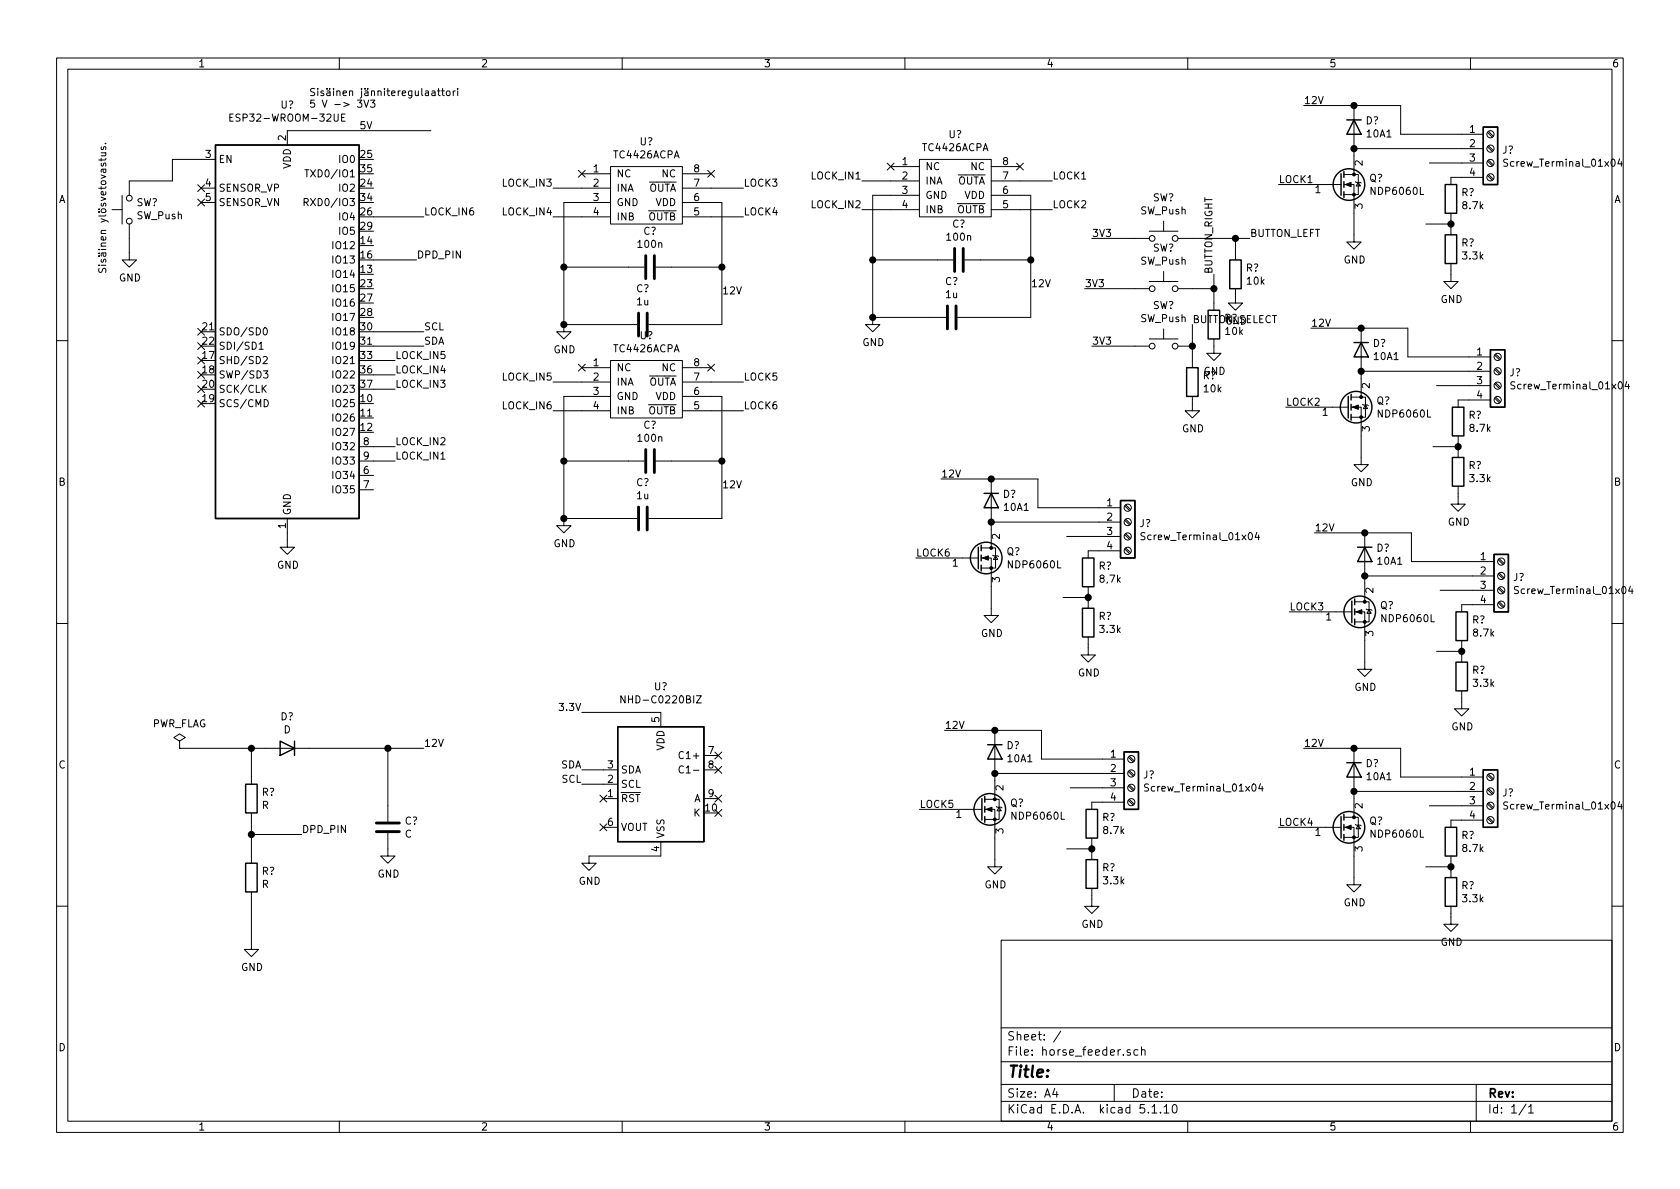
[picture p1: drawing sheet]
EESchema Schematic File Version 4
EELAYER 30 0
EELAYER END
$Descr A4 11693 8268
encoding utf-8
Sheet 1 1
Title ""
Date ""
Rev ""
Comp ""
Comment1 ""
Comment2 ""
Comment3 ""
Comment4 ""
$EndDescr
$Comp
L Device:Q_NMOS_GDS Q?
U 1 1
P 9325 1275
F 0 "Q?" H 9530 1321 50  0000 L CNN
F 1 "NDP6060L" H 9530 1230 50  0000 L CNN
F 2 "" H 9525 1375 50  0001 C CNN
F 3 "~" H 9325 1275 50  0001 C CNN
	1    9325 1275
	1    0    0    -1  
$EndComp
$Comp
L Device:D D?
U 1 1
P 9425 875
F 0 "D?" V 9379 954 50  0000 L CNN
F 1 "10A1" V 9470 954 50  0000 L CNN
F 2 "" H 9425 875 50  0001 C CNN
F 3 "~" H 9425 875 50  0001 C CNN
	1    9425 875 
	0    1    1    0   
$EndComp
$Comp
L Connector:Screw_Terminal_01x04 J?
U 1 1
P 10375 1025
F 0 "J?" H 10455 1017 50  0000 L CNN
F 1 "Screw_Terminal_01x04" H 10455 926 50  0000 L CNN
F 2 "" H 10375 1025 50  0001 C CNN
F 3 "~" H 10375 1025 50  0001 C CNN
	1    10375 1025
	1    0    0    -1  
$EndComp
Wire Wire Line
	9425 725  9750 725 
Wire Wire Line
	9425 1075 9425 1025
Connection ~ 9425 1025
Wire Wire Line
	9425 1475 9425 1625
$Comp
L power:GND #PWR?
U 1 1
P 9425 1625
F 0 "#PWR?" H 9425 1375 50  0001 C CNN
F 1 "GND" H 9430 1452 50  0000 C CNN
F 2 "" H 9425 1625 50  0001 C CNN
F 3 "" H 9425 1625 50  0001 C CNN
	1    9425 1625
	1    0    0    -1  
$EndComp
Wire Wire Line
	9125 1275 8900 1275
Connection ~ 9425 725 
Wire Wire Line
	10175 925  9750 925 
Wire Wire Line
	9750 725  9750 925 
Wire Wire Line
	9425 1025 10175 1025
$Comp
L Device:R R?
U 1 1
P 10100 1375
F 0 "R?" H 10170 1421 50  0000 L CNN
F 1 "8.7k" H 10170 1330 50  0000 L CNN
F 2 "" V 10030 1375 50  0001 C CNN
F 3 "~" H 10100 1375 50  0001 C CNN
	1    10100 1375
	1    0    0    -1  
$EndComp
Wire Wire Line
	10175 1225 10100 1225
$Comp
L Device:R R?
U 1 1
P 10100 1725
F 0 "R?" H 10170 1771 50  0000 L CNN
F 1 "3.3k" H 10170 1680 50  0000 L CNN
F 2 "" V 10030 1725 50  0001 C CNN
F 3 "~" H 10100 1725 50  0001 C CNN
	1    10100 1725
	1    0    0    -1  
$EndComp
Wire Wire Line
	10100 1575 10100 1550
$Comp
L power:GND #PWR?
U 1 1
P 10100 1900
F 0 "#PWR?" H 10100 1650 50  0001 C CNN
F 1 "GND" H 10105 1727 50  0000 C CNN
F 2 "" H 10100 1900 50  0001 C CNN
F 3 "" H 10100 1900 50  0001 C CNN
	1    10100 1900
	1    0    0    -1  
$EndComp
Wire Wire Line
	10100 1900 10100 1875
Wire Wire Line
	10100 1550 9925 1550
Connection ~ 10100 1550
Wire Wire Line
	10100 1550 10100 1525
Wire Wire Line
	10175 1125 9950 1125
Text Label 9075 725  0    50   ~ 0
12V
Wire Wire Line
	9075 725  9425 725 
$Comp
L Device:Q_NMOS_GDS Q?
U 1 1
P 9375 2825
F 0 "Q?" H 9580 2871 50  0000 L CNN
F 1 "NDP6060L" H 9580 2780 50  0000 L CNN
F 2 "" H 9575 2925 50  0001 C CNN
F 3 "~" H 9375 2825 50  0001 C CNN
	1    9375 2825
	1    0    0    -1  
$EndComp
$Comp
L Device:D D?
U 1 1
P 9475 2425
F 0 "D?" V 9429 2504 50  0000 L CNN
F 1 "10A1" V 9520 2504 50  0000 L CNN
F 2 "" H 9475 2425 50  0001 C CNN
F 3 "~" H 9475 2425 50  0001 C CNN
	1    9475 2425
	0    1    1    0   
$EndComp
$Comp
L Connector:Screw_Terminal_01x04 J?
U 1 1
P 10425 2575
F 0 "J?" H 10505 2567 50  0000 L CNN
F 1 "Screw_Terminal_01x04" H 10505 2476 50  0000 L CNN
F 2 "" H 10425 2575 50  0001 C CNN
F 3 "~" H 10425 2575 50  0001 C CNN
	1    10425 2575
	1    0    0    -1  
$EndComp
Wire Wire Line
	9475 2275 9800 2275
Wire Wire Line
	9475 2625 9475 2575
Connection ~ 9475 2575
Wire Wire Line
	9475 3025 9475 3175
$Comp
L power:GND #PWR?
U 1 1
P 9475 3175
F 0 "#PWR?" H 9475 2925 50  0001 C CNN
F 1 "GND" H 9480 3002 50  0000 C CNN
F 2 "" H 9475 3175 50  0001 C CNN
F 3 "" H 9475 3175 50  0001 C CNN
	1    9475 3175
	1    0    0    -1  
$EndComp
Wire Wire Line
	9175 2825 8950 2825
Connection ~ 9475 2275
Wire Wire Line
	10225 2475 9800 2475
Wire Wire Line
	9800 2275 9800 2475
Wire Wire Line
	9475 2575 10225 2575
$Comp
L Device:R R?
U 1 1
P 10150 2925
F 0 "R?" H 10220 2971 50  0000 L CNN
F 1 "8.7k" H 10220 2880 50  0000 L CNN
F 2 "" V 10080 2925 50  0001 C CNN
F 3 "~" H 10150 2925 50  0001 C CNN
	1    10150 2925
	1    0    0    -1  
$EndComp
Wire Wire Line
	10225 2775 10150 2775
$Comp
L Device:R R?
U 1 1
P 10150 3275
F 0 "R?" H 10220 3321 50  0000 L CNN
F 1 "3.3k" H 10220 3230 50  0000 L CNN
F 2 "" V 10080 3275 50  0001 C CNN
F 3 "~" H 10150 3275 50  0001 C CNN
	1    10150 3275
	1    0    0    -1  
$EndComp
Wire Wire Line
	10150 3125 10150 3100
$Comp
L power:GND #PWR?
U 1 1
P 10150 3450
F 0 "#PWR?" H 10150 3200 50  0001 C CNN
F 1 "GND" H 10155 3277 50  0000 C CNN
F 2 "" H 10150 3450 50  0001 C CNN
F 3 "" H 10150 3450 50  0001 C CNN
	1    10150 3450
	1    0    0    -1  
$EndComp
Wire Wire Line
	10150 3450 10150 3425
Wire Wire Line
	10150 3100 9975 3100
Connection ~ 10150 3100
Wire Wire Line
	10150 3100 10150 3075
Wire Wire Line
	10225 2675 10000 2675
Text Label 9125 2275 0    50   ~ 0
12V
Wire Wire Line
	9125 2275 9475 2275
$Comp
L Device:Q_NMOS_GDS Q?
U 1 1
P 9400 4250
F 0 "Q?" H 9605 4296 50  0000 L CNN
F 1 "NDP6060L" H 9605 4205 50  0000 L CNN
F 2 "" H 9600 4350 50  0001 C CNN
F 3 "~" H 9400 4250 50  0001 C CNN
	1    9400 4250
	1    0    0    -1  
$EndComp
$Comp
L Device:D D?
U 1 1
P 9500 3850
F 0 "D?" V 9454 3929 50  0000 L CNN
F 1 "10A1" V 9545 3929 50  0000 L CNN
F 2 "" H 9500 3850 50  0001 C CNN
F 3 "~" H 9500 3850 50  0001 C CNN
	1    9500 3850
	0    1    1    0   
$EndComp
$Comp
L Connector:Screw_Terminal_01x04 J?
U 1 1
P 10450 4000
F 0 "J?" H 10530 3992 50  0000 L CNN
F 1 "Screw_Terminal_01x04" H 10530 3901 50  0000 L CNN
F 2 "" H 10450 4000 50  0001 C CNN
F 3 "~" H 10450 4000 50  0001 C CNN
	1    10450 4000
	1    0    0    -1  
$EndComp
Wire Wire Line
	9500 3700 9825 3700
Wire Wire Line
	9500 4050 9500 4000
Connection ~ 9500 4000
Wire Wire Line
	9500 4450 9500 4600
$Comp
L power:GND #PWR?
U 1 1
P 9500 4600
F 0 "#PWR?" H 9500 4350 50  0001 C CNN
F 1 "GND" H 9505 4427 50  0000 C CNN
F 2 "" H 9500 4600 50  0001 C CNN
F 3 "" H 9500 4600 50  0001 C CNN
	1    9500 4600
	1    0    0    -1  
$EndComp
Wire Wire Line
	9200 4250 8975 4250
Connection ~ 9500 3700
Wire Wire Line
	10250 3900 9825 3900
Wire Wire Line
	9825 3700 9825 3900
Wire Wire Line
	9500 4000 10250 4000
$Comp
L Device:R R?
U 1 1
P 10175 4350
F 0 "R?" H 10245 4396 50  0000 L CNN
F 1 "8.7k" H 10245 4305 50  0000 L CNN
F 2 "" V 10105 4350 50  0001 C CNN
F 3 "~" H 10175 4350 50  0001 C CNN
	1    10175 4350
	1    0    0    -1  
$EndComp
Wire Wire Line
	10250 4200 10175 4200
$Comp
L Device:R R?
U 1 1
P 10175 4700
F 0 "R?" H 10245 4746 50  0000 L CNN
F 1 "3.3k" H 10245 4655 50  0000 L CNN
F 2 "" V 10105 4700 50  0001 C CNN
F 3 "~" H 10175 4700 50  0001 C CNN
	1    10175 4700
	1    0    0    -1  
$EndComp
Wire Wire Line
	10175 4550 10175 4525
$Comp
L power:GND #PWR?
U 1 1
P 10175 4875
F 0 "#PWR?" H 10175 4625 50  0001 C CNN
F 1 "GND" H 10180 4702 50  0000 C CNN
F 2 "" H 10175 4875 50  0001 C CNN
F 3 "" H 10175 4875 50  0001 C CNN
	1    10175 4875
	1    0    0    -1  
$EndComp
Wire Wire Line
	10175 4875 10175 4850
Wire Wire Line
	10175 4525 10000 4525
Connection ~ 10175 4525
Wire Wire Line
	10175 4525 10175 4500
Wire Wire Line
	10250 4100 10025 4100
Text Label 9150 3700 0    50   ~ 0
12V
Wire Wire Line
	9150 3700 9500 3700
$Comp
L Device:Q_NMOS_GDS Q?
U 1 1
P 9325 5750
F 0 "Q?" H 9530 5796 50  0000 L CNN
F 1 "NDP6060L" H 9530 5705 50  0000 L CNN
F 2 "" H 9525 5850 50  0001 C CNN
F 3 "~" H 9325 5750 50  0001 C CNN
	1    9325 5750
	1    0    0    -1  
$EndComp
$Comp
L Device:D D?
U 1 1
P 9425 5350
F 0 "D?" V 9379 5429 50  0000 L CNN
F 1 "10A1" V 9470 5429 50  0000 L CNN
F 2 "" H 9425 5350 50  0001 C CNN
F 3 "~" H 9425 5350 50  0001 C CNN
	1    9425 5350
	0    1    1    0   
$EndComp
$Comp
L Connector:Screw_Terminal_01x04 J?
U 1 1
P 10375 5500
F 0 "J?" H 10455 5492 50  0000 L CNN
F 1 "Screw_Terminal_01x04" H 10455 5401 50  0000 L CNN
F 2 "" H 10375 5500 50  0001 C CNN
F 3 "~" H 10375 5500 50  0001 C CNN
	1    10375 5500
	1    0    0    -1  
$EndComp
Wire Wire Line
	9425 5200 9750 5200
Wire Wire Line
	9425 5550 9425 5500
Connection ~ 9425 5500
Wire Wire Line
	9425 5950 9425 6100
$Comp
L power:GND #PWR?
U 1 1
P 9425 6100
F 0 "#PWR?" H 9425 5850 50  0001 C CNN
F 1 "GND" H 9430 5927 50  0000 C CNN
F 2 "" H 9425 6100 50  0001 C CNN
F 3 "" H 9425 6100 50  0001 C CNN
	1    9425 6100
	1    0    0    -1  
$EndComp
Wire Wire Line
	9125 5750 8900 5750
Connection ~ 9425 5200
Wire Wire Line
	10175 5400 9750 5400
Wire Wire Line
	9750 5200 9750 5400
Wire Wire Line
	9425 5500 10175 5500
$Comp
L Device:R R?
U 1 1
P 10100 5850
F 0 "R?" H 10170 5896 50  0000 L CNN
F 1 "8.7k" H 10170 5805 50  0000 L CNN
F 2 "" V 10030 5850 50  0001 C CNN
F 3 "~" H 10100 5850 50  0001 C CNN
	1    10100 5850
	1    0    0    -1  
$EndComp
Wire Wire Line
	10175 5700 10100 5700
$Comp
L Device:R R?
U 1 1
P 10100 6200
F 0 "R?" H 10170 6246 50  0000 L CNN
F 1 "3.3k" H 10170 6155 50  0000 L CNN
F 2 "" V 10030 6200 50  0001 C CNN
F 3 "~" H 10100 6200 50  0001 C CNN
	1    10100 6200
	1    0    0    -1  
$EndComp
Wire Wire Line
	10100 6050 10100 6025
$Comp
L power:GND #PWR?
U 1 1
P 10100 6375
F 0 "#PWR?" H 10100 6125 50  0001 C CNN
F 1 "GND" H 10105 6202 50  0000 C CNN
F 2 "" H 10100 6375 50  0001 C CNN
F 3 "" H 10100 6375 50  0001 C CNN
	1    10100 6375
	1    0    0    -1  
$EndComp
Wire Wire Line
	10100 6375 10100 6350
Wire Wire Line
	10100 6025 9925 6025
Connection ~ 10100 6025
Wire Wire Line
	10100 6025 10100 6000
Wire Wire Line
	10175 5600 9950 5600
Text Label 9075 5200 0    50   ~ 0
12V
Wire Wire Line
	9075 5200 9425 5200
$Comp
L Device:Q_NMOS_GDS Q?
U 1 1
P 6825 5625
F 0 "Q?" H 7030 5671 50  0000 L CNN
F 1 "NDP6060L" H 7030 5580 50  0000 L CNN
F 2 "" H 7025 5725 50  0001 C CNN
F 3 "~" H 6825 5625 50  0001 C CNN
	1    6825 5625
	1    0    0    -1  
$EndComp
$Comp
L Device:D D?
U 1 1
P 6925 5225
F 0 "D?" V 6879 5304 50  0000 L CNN
F 1 "10A1" V 6970 5304 50  0000 L CNN
F 2 "" H 6925 5225 50  0001 C CNN
F 3 "~" H 6925 5225 50  0001 C CNN
	1    6925 5225
	0    1    1    0   
$EndComp
$Comp
L Connector:Screw_Terminal_01x04 J?
U 1 1
P 7875 5375
F 0 "J?" H 7955 5367 50  0000 L CNN
F 1 "Screw_Terminal_01x04" H 7955 5276 50  0000 L CNN
F 2 "" H 7875 5375 50  0001 C CNN
F 3 "~" H 7875 5375 50  0001 C CNN
	1    7875 5375
	1    0    0    -1  
$EndComp
Wire Wire Line
	6925 5075 7250 5075
Wire Wire Line
	6925 5425 6925 5375
Connection ~ 6925 5375
Wire Wire Line
	6925 5825 6925 5975
$Comp
L power:GND #PWR?
U 1 1
P 6925 5975
F 0 "#PWR?" H 6925 5725 50  0001 C CNN
F 1 "GND" H 6930 5802 50  0000 C CNN
F 2 "" H 6925 5975 50  0001 C CNN
F 3 "" H 6925 5975 50  0001 C CNN
	1    6925 5975
	1    0    0    -1  
$EndComp
Wire Wire Line
	6625 5625 6400 5625
Connection ~ 6925 5075
Wire Wire Line
	7675 5275 7250 5275
Wire Wire Line
	7250 5075 7250 5275
Wire Wire Line
	6925 5375 7675 5375
$Comp
L Device:R R?
U 1 1
P 7600 5725
F 0 "R?" H 7670 5771 50  0000 L CNN
F 1 "8.7k" H 7670 5680 50  0000 L CNN
F 2 "" V 7530 5725 50  0001 C CNN
F 3 "~" H 7600 5725 50  0001 C CNN
	1    7600 5725
	1    0    0    -1  
$EndComp
Wire Wire Line
	7675 5575 7600 5575
$Comp
L Device:R R?
U 1 1
P 7600 6075
F 0 "R?" H 7670 6121 50  0000 L CNN
F 1 "3.3k" H 7670 6030 50  0000 L CNN
F 2 "" V 7530 6075 50  0001 C CNN
F 3 "~" H 7600 6075 50  0001 C CNN
	1    7600 6075
	1    0    0    -1  
$EndComp
Wire Wire Line
	7600 5925 7600 5900
$Comp
L power:GND #PWR?
U 1 1
P 7600 6250
F 0 "#PWR?" H 7600 6000 50  0001 C CNN
F 1 "GND" H 7605 6077 50  0000 C CNN
F 2 "" H 7600 6250 50  0001 C CNN
F 3 "" H 7600 6250 50  0001 C CNN
	1    7600 6250
	1    0    0    -1  
$EndComp
Wire Wire Line
	7600 6250 7600 6225
Wire Wire Line
	7600 5900 7425 5900
Connection ~ 7600 5900
Wire Wire Line
	7600 5900 7600 5875
Wire Wire Line
	7675 5475 7450 5475
Text Label 6575 5075 0    50   ~ 0
12V
Wire Wire Line
	6575 5075 6925 5075
$Comp
L Device:Q_NMOS_GDS Q?
U 1 1
P 6800 3875
F 0 "Q?" H 7005 3921 50  0000 L CNN
F 1 "NDP6060L" H 7005 3830 50  0000 L CNN
F 2 "" H 7000 3975 50  0001 C CNN
F 3 "~" H 6800 3875 50  0001 C CNN
	1    6800 3875
	1    0    0    -1  
$EndComp
$Comp
L Device:D D?
U 1 1
P 6900 3475
F 0 "D?" V 6854 3554 50  0000 L CNN
F 1 "10A1" V 6945 3554 50  0000 L CNN
F 2 "" H 6900 3475 50  0001 C CNN
F 3 "~" H 6900 3475 50  0001 C CNN
	1    6900 3475
	0    1    1    0   
$EndComp
$Comp
L Connector:Screw_Terminal_01x04 J?
U 1 1
P 7850 3625
F 0 "J?" H 7930 3617 50  0000 L CNN
F 1 "Screw_Terminal_01x04" H 7930 3526 50  0000 L CNN
F 2 "" H 7850 3625 50  0001 C CNN
F 3 "~" H 7850 3625 50  0001 C CNN
	1    7850 3625
	1    0    0    -1  
$EndComp
Wire Wire Line
	6900 3325 7225 3325
Wire Wire Line
	6900 3675 6900 3625
Connection ~ 6900 3625
Wire Wire Line
	6900 4075 6900 4225
$Comp
L power:GND #PWR?
U 1 1
P 6900 4225
F 0 "#PWR?" H 6900 3975 50  0001 C CNN
F 1 "GND" H 6905 4052 50  0000 C CNN
F 2 "" H 6900 4225 50  0001 C CNN
F 3 "" H 6900 4225 50  0001 C CNN
	1    6900 4225
	1    0    0    -1  
$EndComp
Wire Wire Line
	6600 3875 6375 3875
Connection ~ 6900 3325
Wire Wire Line
	7650 3525 7225 3525
Wire Wire Line
	7225 3325 7225 3525
Wire Wire Line
	6900 3625 7650 3625
$Comp
L Device:R R?
U 1 1
P 7575 3975
F 0 "R?" H 7645 4021 50  0000 L CNN
F 1 "8,7k" H 7645 3930 50  0000 L CNN
F 2 "" V 7505 3975 50  0001 C CNN
F 3 "~" H 7575 3975 50  0001 C CNN
	1    7575 3975
	1    0    0    -1  
$EndComp
Wire Wire Line
	7650 3825 7575 3825
$Comp
L Device:R R?
U 1 1
P 7575 4325
F 0 "R?" H 7645 4371 50  0000 L CNN
F 1 "3.3k" H 7645 4280 50  0000 L CNN
F 2 "" V 7505 4325 50  0001 C CNN
F 3 "~" H 7575 4325 50  0001 C CNN
	1    7575 4325
	1    0    0    -1  
$EndComp
Wire Wire Line
	7575 4175 7575 4150
$Comp
L power:GND #PWR?
U 1 1
P 7575 4500
F 0 "#PWR?" H 7575 4250 50  0001 C CNN
F 1 "GND" H 7580 4327 50  0000 C CNN
F 2 "" H 7575 4500 50  0001 C CNN
F 3 "" H 7575 4500 50  0001 C CNN
	1    7575 4500
	1    0    0    -1  
$EndComp
Wire Wire Line
	7575 4500 7575 4475
Wire Wire Line
	7575 4150 7400 4150
Connection ~ 7575 4150
Wire Wire Line
	7575 4150 7575 4125
Wire Wire Line
	7650 3725 7425 3725
Text Label 6550 3325 0    50   ~ 0
12V
Wire Wire Line
	6550 3325 6900 3325
$Comp
L Device:C C?
U 1 1
P 4525 1850
F 0 "C?" V 4273 1850 50  0000 C CNN
F 1 "100n" V 4364 1850 50  0000 C CNN
F 2 "" H 4563 1700 50  0001 C CNN
F 3 "~" H 4525 1850 50  0001 C CNN
	1    4525 1850
	0    1    1    0   
$EndComp
$Comp
L Device:C C?
U 1 1
P 4475 2250
F 0 "C?" V 4223 2250 50  0000 C CNN
F 1 "1u" V 4314 2250 50  0000 C CNN
F 2 "" H 4513 2100 50  0001 C CNN
F 3 "~" H 4475 2250 50  0001 C CNN
	1    4475 2250
	0    1    1    0   
$EndComp
Wire Wire Line
	4375 1850 3925 1850
Wire Wire Line
	3925 1850 3925 1400
Wire Wire Line
	3925 1400 4050 1400
Wire Wire Line
	4675 1850 5025 1850
Wire Wire Line
	5025 1400 4950 1400
Wire Wire Line
	3925 1850 3925 2250
Wire Wire Line
	3925 2250 4325 2250
Connection ~ 3925 1850
Wire Wire Line
	4625 2250 5025 2250
Wire Wire Line
	5025 1400 5025 1850
Connection ~ 5025 1850
Wire Wire Line
	5025 1850 5025 2250
Wire Wire Line
	4950 1300 5175 1300
Wire Wire Line
	4950 1500 5175 1500
Text Label 5175 1300 0    50   ~ 0
LOCK3
Text Label 5175 1500 0    50   ~ 0
LOCK4
Text Label 8900 1275 0    50   ~ 0
LOCK1
Text Label 8950 2825 0    50   ~ 0
LOCK2
Text Label 8975 4250 0    50   ~ 0
LOCK3
Text Label 8900 5750 0    50   ~ 0
LOCK4
Text Label 6400 5625 0    50   ~ 0
LOCK5
Text Label 6375 3875 0    50   ~ 0
LOCK6
Text Label 5025 2050 0    50   ~ 0
12V
$Comp
L power:GND #PWR?
U 1 1
P 3925 2250
F 0 "#PWR?" H 3925 2000 50  0001 C CNN
F 1 "GND" H 3930 2077 50  0000 C CNN
F 2 "" H 3925 2250 50  0001 C CNN
F 3 "" H 3925 2250 50  0001 C CNN
	1    3925 2250
	1    0    0    -1  
$EndComp
Connection ~ 3925 2250
Text Label 3850 1300 2    50   ~ 0
LOCK_IN3
Text Label 3850 1500 2    50   ~ 0
LOCK_IN4
Text Label 3850 2650 2    50   ~ 0
LOCK_IN5
Text Label 3850 2850 2    50   ~ 0
LOCK_IN6
$Comp
L RF_Module:ESP32-WROOM-32U U?
U 1 1
P 2000 2300
F 0 "U?" H 2000 3881 50  0000 C CNN
F 1 "ESP32-WROOM-32UE" H 2000 3790 50  0000 C CNN
F 2 "RF_Module:ESP32-WROOM-32U" H 2000 800 50  0001 C CNN
F 3 "https://www.espressif.com/sites/default/files/documentation/esp32-wroom-32d_esp32-wroom-32u_datasheet_en.pdf" H 1700 2350 50  0001 C CNN
	1    2000 2300
	1    0    0    -1  
$EndComp
Wire Wire Line
	1400 1100 1200 1100
$Comp
L Switch:SW_Push SW?
U 1 1
P 900 1450
F 0 "SW?" V 946 1402 50  0000 R CNN
F 1 "SW_Push" V 855 1402 50  0000 R CNN
F 2 "" H 900 1650 50  0001 C CNN
F 3 "~" H 900 1650 50  0001 C CNN
	1    900  1450
	0    -1   -1   0   
$EndComp
$Comp
L Switch:SW_Push SW?
U 1 1
P 8100 1650
F 0 "SW?" H 8100 1935 50  0000 C CNN
F 1 "SW_Push" H 8100 1844 50  0000 C CNN
F 2 "" H 8100 1850 50  0001 C CNN
F 3 "~" H 8100 1850 50  0001 C CNN
	1    8100 1650
	1    0    0    -1  
$EndComp
Text Label 2750 3100 0    50   ~ 0
LOCK_IN2
Text Label 2750 2700 0    50   ~ 0
LOCK_IN3
Text Label 2750 2600 0    50   ~ 0
LOCK_IN4
Text Label 2750 2500 0    50   ~ 0
LOCK_IN5
Text Label 2950 1500 0    50   ~ 0
LOCK_IN6
NoConn ~ 4950 1200
NoConn ~ 4050 1200
$Comp
L horse_feeder-rescue:TC4426ACPA-custom_parts U?
U 1 1
P 4500 1350
F 0 "U?" H 4500 1725 50  0000 C CNN
F 1 "TC4426ACPA" H 4500 1634 50  0000 C CNN
F 2 "" H 4500 1400 50  0001 C CNN
F 3 "" H 4500 1400 50  0001 C CNN
	1    4500 1350
	1    0    0    -1  
$EndComp
Wire Wire Line
	3850 1300 4050 1300
Wire Wire Line
	3850 1500 4050 1500
$Comp
L Device:C C?
U 1 1
P 4525 3200
F 0 "C?" V 4273 3200 50  0000 C CNN
F 1 "100n" V 4364 3200 50  0000 C CNN
F 2 "" H 4563 3050 50  0001 C CNN
F 3 "~" H 4525 3200 50  0001 C CNN
	1    4525 3200
	0    1    1    0   
$EndComp
$Comp
L Device:C C?
U 1 1
P 4475 3600
F 0 "C?" V 4223 3600 50  0000 C CNN
F 1 "1u" V 4314 3600 50  0000 C CNN
F 2 "" H 4513 3450 50  0001 C CNN
F 3 "~" H 4475 3600 50  0001 C CNN
	1    4475 3600
	0    1    1    0   
$EndComp
Wire Wire Line
	4375 3200 3925 3200
Wire Wire Line
	3925 3200 3925 2750
Wire Wire Line
	3925 2750 4050 2750
Wire Wire Line
	4675 3200 5025 3200
Wire Wire Line
	5025 2750 4950 2750
Wire Wire Line
	3925 3200 3925 3600
Wire Wire Line
	3925 3600 4325 3600
Connection ~ 3925 3200
Wire Wire Line
	4625 3600 5025 3600
Wire Wire Line
	5025 2750 5025 3200
Connection ~ 5025 3200
Wire Wire Line
	5025 3200 5025 3600
Wire Wire Line
	4950 2650 5175 2650
Wire Wire Line
	4950 2850 5175 2850
Text Label 5175 2650 0    50   ~ 0
LOCK5
Text Label 5175 2850 0    50   ~ 0
LOCK6
Text Label 5025 3400 0    50   ~ 0
12V
$Comp
L power:GND #PWR?
U 1 1
P 3925 3600
F 0 "#PWR?" H 3925 3350 50  0001 C CNN
F 1 "GND" H 3930 3427 50  0000 C CNN
F 2 "" H 3925 3600 50  0001 C CNN
F 3 "" H 3925 3600 50  0001 C CNN
	1    3925 3600
	1    0    0    -1  
$EndComp
Connection ~ 3925 3600
NoConn ~ 4950 2550
NoConn ~ 4050 2550
$Comp
L horse_feeder-rescue:TC4426ACPA-custom_parts U?
U 1 1
P 4500 2700
F 0 "U?" H 4500 3075 50  0000 C CNN
F 1 "TC4426ACPA" H 4500 2984 50  0000 C CNN
F 2 "" H 4500 2750 50  0001 C CNN
F 3 "" H 4500 2750 50  0001 C CNN
	1    4500 2700
	1    0    0    -1  
$EndComp
Wire Wire Line
	3850 2650 4050 2650
Wire Wire Line
	3850 2850 4050 2850
$Comp
L Device:C C?
U 1 1
P 6675 1800
F 0 "C?" V 6423 1800 50  0000 C CNN
F 1 "100n" V 6514 1800 50  0000 C CNN
F 2 "" H 6713 1650 50  0001 C CNN
F 3 "~" H 6675 1800 50  0001 C CNN
	1    6675 1800
	0    1    1    0   
$EndComp
$Comp
L Device:C C?
U 1 1
P 6625 2200
F 0 "C?" V 6373 2200 50  0000 C CNN
F 1 "1u" V 6464 2200 50  0000 C CNN
F 2 "" H 6663 2050 50  0001 C CNN
F 3 "~" H 6625 2200 50  0001 C CNN
	1    6625 2200
	0    1    1    0   
$EndComp
Wire Wire Line
	6525 1800 6075 1800
Wire Wire Line
	6075 1800 6075 1350
Wire Wire Line
	6075 1350 6200 1350
Wire Wire Line
	6825 1800 7175 1800
Wire Wire Line
	7175 1350 7100 1350
Wire Wire Line
	6075 1800 6075 2200
Wire Wire Line
	6075 2200 6475 2200
Connection ~ 6075 1800
Wire Wire Line
	6775 2200 7175 2200
Wire Wire Line
	7175 1350 7175 1800
Connection ~ 7175 1800
Wire Wire Line
	7175 1800 7175 2200
Wire Wire Line
	7100 1250 7325 1250
Wire Wire Line
	7100 1450 7325 1450
Text Label 7325 1250 0    50   ~ 0
LOCK1
Text Label 7325 1450 0    50   ~ 0
LOCK2
Text Label 7175 2000 0    50   ~ 0
12V
$Comp
L power:GND #PWR?
U 1 1
P 6075 2200
F 0 "#PWR?" H 6075 1950 50  0001 C CNN
F 1 "GND" H 6080 2027 50  0000 C CNN
F 2 "" H 6075 2200 50  0001 C CNN
F 3 "" H 6075 2200 50  0001 C CNN
	1    6075 2200
	1    0    0    -1  
$EndComp
Connection ~ 6075 2200
Text Label 6000 1250 2    50   ~ 0
LOCK_IN1
Text Label 6000 1450 2    50   ~ 0
LOCK_IN2
NoConn ~ 7100 1150
NoConn ~ 6200 1150
$Comp
L horse_feeder-rescue:TC4426ACPA-custom_parts U?
U 1 1
P 6650 1300
F 0 "U?" H 6650 1675 50  0000 C CNN
F 1 "TC4426ACPA" H 6650 1584 50  0000 C CNN
F 2 "" H 6650 1350 50  0001 C CNN
F 3 "" H 6650 1350 50  0001 C CNN
	1    6650 1300
	1    0    0    -1  
$EndComp
Wire Wire Line
	6000 1250 6200 1250
Wire Wire Line
	6000 1450 6200 1450
$Comp
L power:GND #PWR?
U 1 1
P 900 1750
F 0 "#PWR?" H 900 1500 50  0001 C CNN
F 1 "GND" H 905 1577 50  0000 C CNN
F 2 "" H 900 1750 50  0001 C CNN
F 3 "" H 900 1750 50  0001 C CNN
	1    900  1750
	1    0    0    -1  
$EndComp
Wire Wire Line
	900  1750 900  1650
Wire Wire Line
	900  1250 1200 1250
Wire Wire Line
	1200 1250 1200 1100
Text Notes 750  1900 1    50   ~ 0
Sisäinen ylösvetovastus.\n
NoConn ~ 1400 1400
NoConn ~ 1400 1300
Wire Wire Line
	2600 2700 2750 2700
Wire Wire Line
	2600 2600 2750 2600
$Comp
L power:GND #PWR?
U 1 1
P 2000 3750
F 0 "#PWR?" H 2000 3500 50  0001 C CNN
F 1 "GND" H 2005 3577 50  0000 C CNN
F 2 "" H 2000 3750 50  0001 C CNN
F 3 "" H 2000 3750 50  0001 C CNN
	1    2000 3750
	1    0    0    -1  
$EndComp
Wire Wire Line
	2000 3750 2000 3700
Text Label 2500 900  0    50   ~ 0
5V
Text Notes 2150 750  0    50   ~ 0
Sisäinen jänniteregulaattori\n5 V -> 3V3
Wire Wire Line
	2000 900  3000 900 
NoConn ~ 1400 2300
NoConn ~ 1400 2400
NoConn ~ 1400 2500
NoConn ~ 1400 2600
NoConn ~ 1400 2700
NoConn ~ 1400 2800
$Comp
L Switch:SW_Push SW?
U 1 1
P 8100 2000
F 0 "SW?" H 8100 2285 50  0000 C CNN
F 1 "SW_Push" H 8100 2194 50  0000 C CNN
F 2 "" H 8100 2200 50  0001 C CNN
F 3 "~" H 8100 2200 50  0001 C CNN
	1    8100 2000
	1    0    0    -1  
$EndComp
$Comp
L Switch:SW_Push SW?
U 1 1
P 8100 2400
F 0 "SW?" H 8100 2685 50  0000 C CNN
F 1 "SW_Push" H 8100 2594 50  0000 C CNN
F 2 "" H 8100 2600 50  0001 C CNN
F 3 "~" H 8100 2600 50  0001 C CNN
	1    8100 2400
	1    0    0    -1  
$EndComp
Wire Wire Line
	7900 2400 7600 2400
Wire Wire Line
	7900 2000 7550 2000
Wire Wire Line
	7900 1650 7600 1650
Wire Wire Line
	8300 2400 8300 2500
Wire Wire Line
	8300 2000 8450 2000
Wire Wire Line
	8450 2000 8450 2100
Wire Wire Line
	8300 1650 8600 1650
Wire Wire Line
	8600 1650 8600 1750
$Comp
L Device:R R?
U 1 1
P 8600 1900
F 0 "R?" H 8670 1946 50  0000 L CNN
F 1 "10k" H 8670 1855 50  0000 L CNN
F 2 "" V 8530 1900 50  0001 C CNN
F 3 "~" H 8600 1900 50  0001 C CNN
	1    8600 1900
	1    0    0    -1  
$EndComp
$Comp
L Device:R R?
U 1 1
P 8450 2250
F 0 "R?" H 8520 2296 50  0000 L CNN
F 1 "10k" H 8520 2205 50  0000 L CNN
F 2 "" V 8380 2250 50  0001 C CNN
F 3 "~" H 8450 2250 50  0001 C CNN
	1    8450 2250
	1    0    0    -1  
$EndComp
$Comp
L Device:R R?
U 1 1
P 8300 2650
F 0 "R?" H 8370 2696 50  0000 L CNN
F 1 "10k" H 8370 2605 50  0000 L CNN
F 2 "" V 8230 2650 50  0001 C CNN
F 3 "~" H 8300 2650 50  0001 C CNN
	1    8300 2650
	1    0    0    -1  
$EndComp
$Comp
L power:GND #PWR?
U 1 1
P 8600 2050
F 0 "#PWR?" H 8600 1800 50  0001 C CNN
F 1 "GND" H 8605 1877 50  0000 C CNN
F 2 "" H 8600 2050 50  0001 C CNN
F 3 "" H 8600 2050 50  0001 C CNN
	1    8600 2050
	1    0    0    -1  
$EndComp
$Comp
L power:GND #PWR?
U 1 1
P 8450 2400
F 0 "#PWR?" H 8450 2150 50  0001 C CNN
F 1 "GND" H 8455 2227 50  0000 C CNN
F 2 "" H 8450 2400 50  0001 C CNN
F 3 "" H 8450 2400 50  0001 C CNN
	1    8450 2400
	1    0    0    -1  
$EndComp
$Comp
L power:GND #PWR?
U 1 1
P 8300 2800
F 0 "#PWR?" H 8300 2550 50  0001 C CNN
F 1 "GND" H 8305 2627 50  0000 C CNN
F 2 "" H 8300 2800 50  0001 C CNN
F 3 "" H 8300 2800 50  0001 C CNN
	1    8300 2800
	1    0    0    -1  
$EndComp
Text Label 7600 1650 0    50   ~ 0
3V3
Text Label 7550 2000 0    50   ~ 0
3V3
Text Label 7600 2400 0    50   ~ 0
3V3
Wire Wire Line
	8600 1650 8700 1650
Connection ~ 8600 1650
Wire Wire Line
	8450 2000 8450 1900
Connection ~ 8450 2000
Wire Wire Line
	8300 2400 8300 2250
Connection ~ 8300 2400
Text Label 8700 1650 0    50   ~ 0
BUTTON_LEFT
Text Label 8450 1900 1    50   ~ 0
BUTTON_RIGHT
Text Label 8300 2250 0    50   ~ 0
BUTTON_SELECT
Wire Wire Line
	2600 2500 2750 2500
Wire Wire Line
	2600 2400 2950 2400
Text Label 2950 2400 0    50   ~ 0
SDA
Wire Wire Line
	2600 2300 2950 2300
Text Label 2950 2300 0    50   ~ 0
SCL
$Comp
L Display_Character:NHD-C0220BIZ U?
U 1 1
P 4600 5450
F 0 "U?" H 4600 6131 50  0000 C CNN
F 1 "NHD-C0220BIZ" H 4600 6040 50  0000 C CNN
F 2 "Display:NHD-C0220BiZ" H 4600 4850 50  0001 C CNN
F 3 "http://www.newhavendisplay.com/specs/NHD-C0220BiZ-FSW-FBW-3V3M.pdf" H 4300 6050 50  0001 C CNN
	1    4600 5450
	1    0    0    -1  
$EndComp
NoConn ~ 4200 5750
NoConn ~ 4200 5550
NoConn ~ 5000 5350
NoConn ~ 5000 5250
NoConn ~ 5000 5650
NoConn ~ 5000 5550
Wire Wire Line
	4200 5450 4050 5450
Wire Wire Line
	4200 5350 4050 5350
Wire Wire Line
	4600 4950 4050 4950
Wire Wire Line
	4600 5950 4100 5950
$Comp
L power:GND #PWR?
U 1 1
P 4100 5950
F 0 "#PWR?" H 4100 5700 50  0001 C CNN
F 1 "GND" H 4105 5777 50  0000 C CNN
F 2 "" H 4100 5950 50  0001 C CNN
F 3 "" H 4100 5950 50  0001 C CNN
	1    4100 5950
	1    0    0    -1  
$EndComp
Text Label 4050 5450 2    50   ~ 0
SCL
Text Label 4050 5350 2    50   ~ 0
SDA
Text Label 4050 4950 2    50   ~ 0
3.3V
Wire Wire Line
	1250 5200 1750 5200
$Comp
L Device:D D?
U 1 1
P 2000 5200
F 0 "D?" H 2000 4983 50  0000 C CNN
F 1 "D" H 2000 5074 50  0000 C CNN
F 2 "" H 2000 5200 50  0001 C CNN
F 3 "~" H 2000 5200 50  0001 C CNN
	1    2000 5200
	-1   0    0    1   
$EndComp
$Comp
L power:PWR_FLAG #FLG?
U 1 1
P 1250 5200
F 0 "#FLG?" H 1250 5275 50  0001 C CNN
F 1 "PWR_FLAG" H 1250 5373 50  0000 C CNN
F 2 "" H 1250 5200 50  0001 C CNN
F 3 "~" H 1250 5200 50  0001 C CNN
	1    1250 5200
	1    0    0    -1  
$EndComp
Wire Wire Line
	1750 5200 1750 5400
Connection ~ 1750 5200
Wire Wire Line
	1750 5200 1850 5200
$Comp
L Device:R R?
U 1 1
P 1750 5550
F 0 "R?" H 1820 5596 50  0000 L CNN
F 1 "R" H 1820 5505 50  0000 L CNN
F 2 "" V 1680 5550 50  0001 C CNN
F 3 "~" H 1750 5550 50  0001 C CNN
	1    1750 5550
	1    0    0    -1  
$EndComp
Wire Wire Line
	1750 5700 1750 5800
$Comp
L Device:R R?
U 1 1
P 1750 6100
F 0 "R?" H 1820 6146 50  0000 L CNN
F 1 "R" H 1820 6055 50  0000 L CNN
F 2 "" V 1680 6100 50  0001 C CNN
F 3 "~" H 1750 6100 50  0001 C CNN
	1    1750 6100
	1    0    0    -1  
$EndComp
Wire Wire Line
	1750 5800 2100 5800
Connection ~ 1750 5800
Wire Wire Line
	1750 5800 1750 5950
Text Label 2100 5800 0    50   ~ 0
DPD_PIN
Wire Wire Line
	1750 6250 1750 6550
$Comp
L power:GND #PWR?
U 1 1
P 1750 6550
F 0 "#PWR?" H 1750 6300 50  0001 C CNN
F 1 "GND" H 1755 6377 50  0000 C CNN
F 2 "" H 1750 6550 50  0001 C CNN
F 3 "" H 1750 6550 50  0001 C CNN
	1    1750 6550
	1    0    0    -1  
$EndComp
Wire Wire Line
	2150 5200 2700 5200
Wire Wire Line
	2700 5200 2700 5600
$Comp
L Device:C C?
U 1 1
P 2700 5750
F 0 "C?" H 2815 5796 50  0000 L CNN
F 1 "C" H 2815 5705 50  0000 L CNN
F 2 "" H 2738 5600 50  0001 C CNN
F 3 "~" H 2700 5750 50  0001 C CNN
	1    2700 5750
	1    0    0    -1  
$EndComp
$Comp
L power:GND #PWR?
U 1 1
P 2700 5900
F 0 "#PWR?" H 2700 5650 50  0001 C CNN
F 1 "GND" H 2705 5727 50  0000 C CNN
F 2 "" H 2700 5900 50  0001 C CNN
F 3 "" H 2700 5900 50  0001 C CNN
	1    2700 5900
	1    0    0    -1  
$EndComp
Wire Wire Line
	2700 5200 2950 5200
Connection ~ 2700 5200
Text Label 2950 5200 0    50   ~ 0
12V
Wire Wire Line
	2600 1800 2900 1800
Text Label 2900 1800 0    50   ~ 0
DPD_PIN
Text Label 2750 3200 0    50   ~ 0
LOCK_IN1
Wire Wire Line
	2600 3200 2750 3200
Wire Wire Line
	2600 3100 2750 3100
Wire Wire Line
	2600 1500 2950 1500
$EndSCHEMATC
